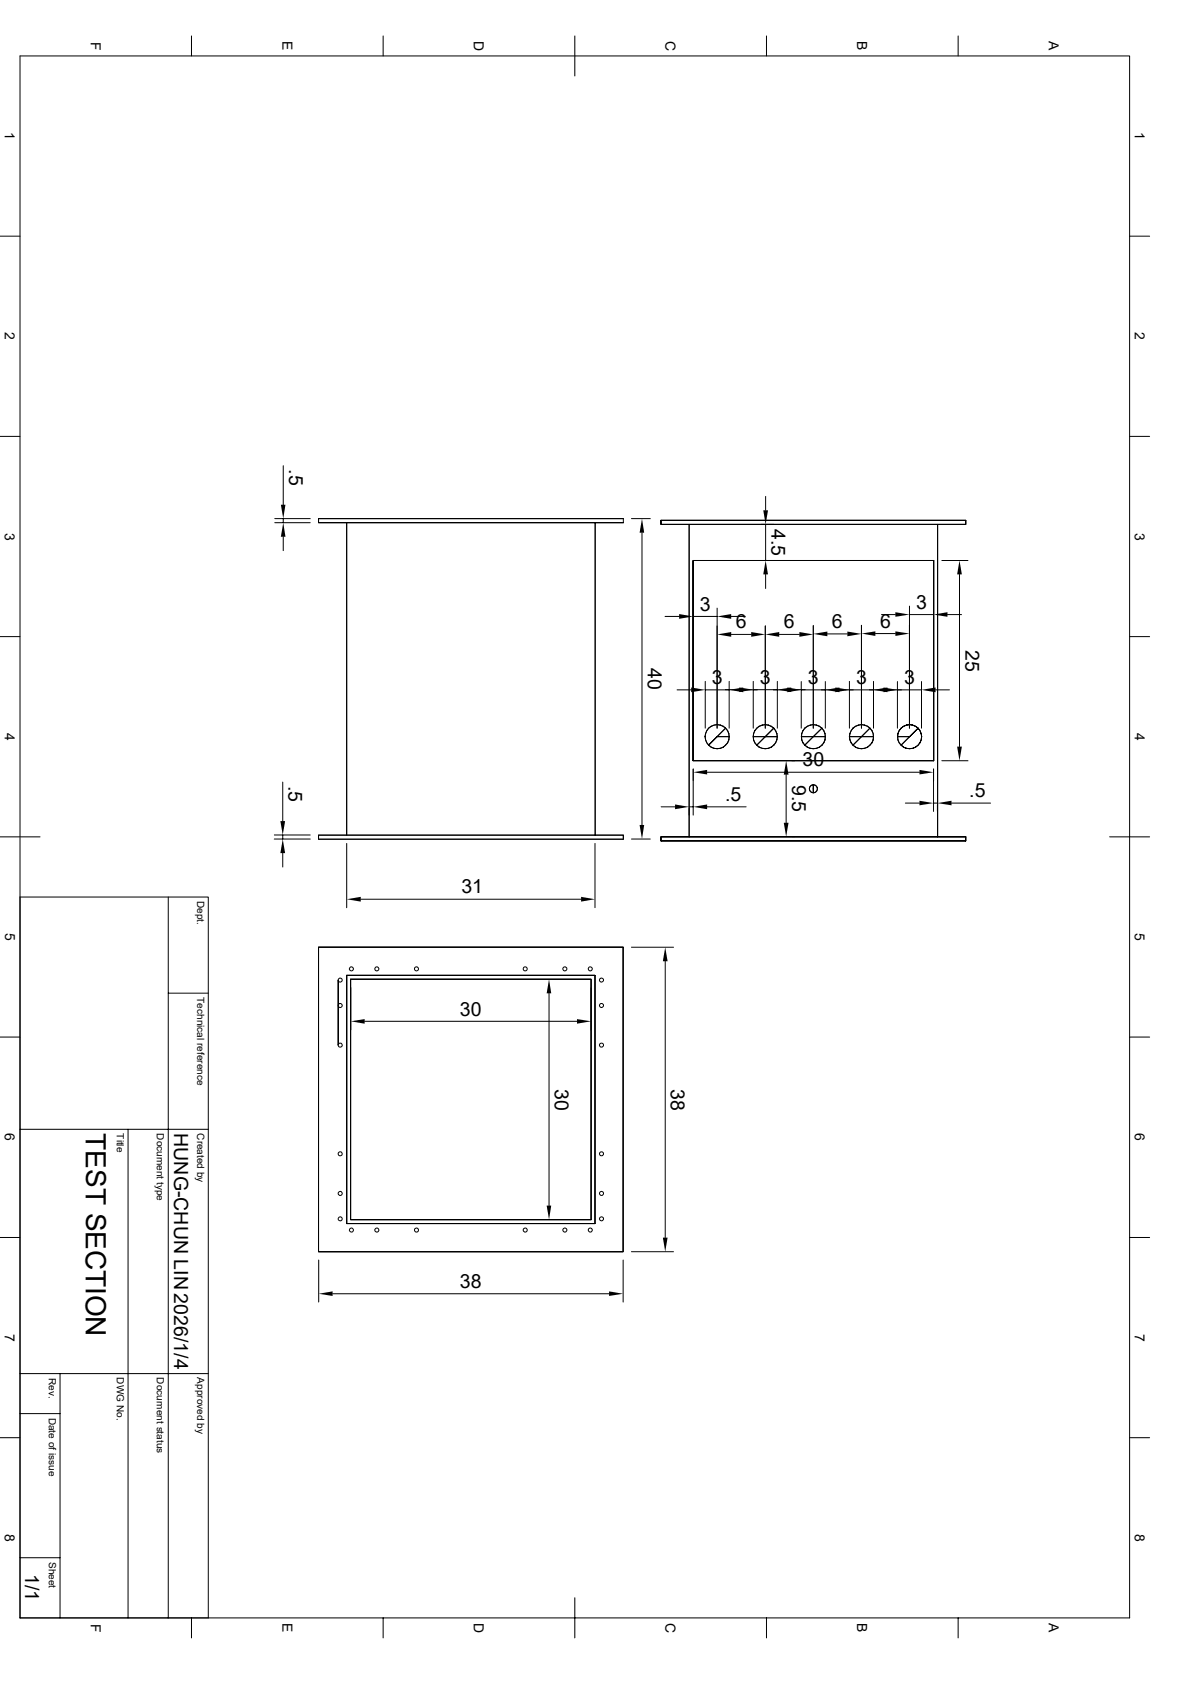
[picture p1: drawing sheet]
<svg xmlns="http://www.w3.org/2000/svg" width="297mm" height="420mm" viewBox="0 0 297 420" stroke-linecap="round" stroke-linejoin="round" font-family="sans-serif">
<g fill="none" stroke="#000" stroke-width=".25">
<path d="M5 14h276.9v390h-276.9zM47.8 9v5M95.6 9v5M143.5 9v10M191.3 9v5M239.1 9v5M0 59h5M281.9 59h5M0 109h5M70.7 116.3v9.7M281.9 109h5M68.6 129.5h8.8"/>
<path d="M68.6 130.5h8.8M70.7 129.5v1M70.7 134v3.5M79.5 129.5h76.1h-76.1v1h76.1h-76.1zM86.5 130.5v78M148.5 130.5v78M155.6 129.5v1zM157.6 129.5h4.7M160.2 133v73M165 129.9h76v1h-76v-1h76v1h-76zM172 130.9v78.1M190 140h3.2"/>
<path d="M191.1 124v3.4M191.1 130.9v9.1M233 140h-60v49.9h60M233 140v49.9M234 130.9v78.1M235.1 140h6.5M0 159h5M166 153.9h3.5M173 153.9h6M179 151.8v30M182.5 153.9h3.5M182.5 158.4h5"/>
<path d="M191 156.3v25.5M191.1 143.4v3.5M194.5 158.4h5M203 156.2v25.6M206.5 158.3h5M215 156.1v25.7M218.5 158.2h5M220 153.5h3.5M227 151.3v30.5M227 153.5h6M236.5 153.5h3.5M239.5 143.4v43"/>
<path d="M281.9 159h5M169 172.3h3.5M176 170.1v11.7M176 172.3h6M181 172.2h3.5M182 170.1v11.7M185.5 172.3h3.5M188 170.1v11.7M188 172.2h6M193 172.3h3.5M194 170.1v11.7M197.5 172.2h3.5"/>
<path d="M200 172.3h8.5M200 170.2v11.6M206 170.2v11.6M209.5 172.3h11M212 170.1v11.7M218 170.1v11.7M221.5 172.3h8.5M224 170.2v11.6M230 170.2v11.6M233.5 172.3h3.5M70.6 195.3v9.7M173 192v11.5"/>
<path d="M176 183.9a3.1 3.1 0 0 0 3.8 3M176 183.9l.4 1.6 .5 .6 2.1-2.2h3l-.1 .8M176.5 192.8h53M179.8 181.1a3 3 0 0 0-3.8 2.8M179.8 181.1l1.3 .7M180.5 186.6l-.7 .3M181.1 181.8l.5 .7 .4 1.4h-3zM181.1 181.8a2.97 2.97 0 0 1 .8 2.9M181.1 181.8l-4.2 4.3a2.97 2.97 0 0 0 2.9 .8M181.6 185.5l-1.1 1.1M181.9 184.7l-.3 .8M188 183.9h3l-2.1 2.2-.5-.6z"/>
<path d="M188.9 186.1l.6 .5M189.5 181.4a2.93 2.93 0 0 0-1.5 2.5h6M189.5 186.6l.7 .3h1.6M189.5 181.4a2.96 2.96 0 0 0-.6 4.7M190.2 181.1l.8-.2 .8 .2M190.2 181.1l-.7 .3M191.8 181.1l1.3 .7M193.1 181.8l.8 1.4M193.1 181.8l-2.1 2.1h3l-.1 .8M193.1 181.8l-4.2 4.3M193.1 186.1l-1.3 .8M193.9 184.7l-.8 1.4"/>
<path d="M193.9 183.2l.1 .7M194 183.9l-.1 .8M196.2 193.4v12M200 183.9h3l-2.1 2.2-.8-1.4zM200.9 186.1l1.3 .8M200.9 181.8a3.1 3.1 0 0 0 0 4.3M201.5 181.4l-.6 .4M202.2 186.9h1.6M203 196a1 1 0 0 1 1 1 1 1 0 0 1-1 1v-1M203 196a1 1 0 0 0-1 1 1 1 0 0 0 1 1v-1M203 196v1M203 183.9l2.1-2.1 .8 1.4 .1 .7z"/>
<path d="M203.8 181.1l-.8-.2-1.5 .5M203.8 181.1l.7 .3M204.5 181.4l.6 .4-2.1 2.1h-3l.1-.7 .8-1.4M204.5 181.4a3 3 0 0 1 1.4 3.3M205.1 186.1l-1.3 .8M205.9 184.7l.1-.8h-3l-2.1 2.2M205.9 184.7l-.8 1.4M212 183.9h3l-2.1 2.2-.5-.6zM212.9 186.1l.6 .5M212.9 181.8a2.96 2.96 0 0 0 0 4.3M213.5 186.6l.7 .3h1.6M215 183.9l2.1-2.1 .8 1.4 .1 .7z"/>
<path d="M215.8 181.1a3 3 0 0 0-2.9 .7M215.8 181.1l.7 .3M216.5 181.4l.6 .4-2.1 2.1h-3l.4-1.4 .5-.7M216.5 181.4a3 3 0 0 1 1.4 3.3M216.5 186.6l-.7 .3M217.6 185.5l-1.1 1.1M217.9 184.7l.1-.8h-3l-2.1 2.2M217.9 184.7l-.3 .8M224 183.9h3l-2.1 2.2-.5-.6zM224.1 183.2l-.1 .7h3l2.2-2.1a3 3 0 0 1 .4 3.7 3 3 0 0 1-3.4 1.4M224.1 183.2a2.86 2.86 0 0 0 .8 2.9M224.9 186.1l1.3 .8"/>
<path d="M226.2 181.1a3.1 3.1 0 0 1 3 .7l-4.3 4.3M226.2 181.1a3.1 3.1 0 0 0-2.1 2.1M226.2 181.1a3 3 0 0 1 3.8 2.9 3 3 0 0 1-3.8 2.9M233 192v10.6M235.1 189.9h6.5M0 209h10M68.5 209.5h8.9M68.5 208.5h8.9M70.6 208.5v1M70.6 213v3.5M79.5 208.5h76.1v1h-76.1zM79.5 208.5h76.1v1.1h-76.1z"/>
<path d="M86.5 210.6v16.1M148.5 210.6v16.1M157.6 209.5h4.7M165 209h76h-76v1h76v-1v1h-76zM165 201.5h3.5M172 201.5h1M176.5 201.5h9.7M197.6 208.9h.7M226 200.5h3.5M233 200.5h1M237.5 200.5h9.7M276.9 209h10"/>
<path d="M5 224h47v180M42 224v180M79.5 236.5h76v76h-76zM90 224.5h55M157.6 236.5h10.5M0 259h5M42 248h10M84.4 244.7v16.2zM86.5 243.5h62v62h-62zM87.5 244.5h60v60h-60zM87.5 246.6v10.5M91 255h53"/>
<path d="M137 248v53M147.5 246.6v10.5M166 240v69M281.9 259h5M5 282h47M32 282v122M0 309h5M79.5 314.6v10.5M155.5 314.6v10.5M157.6 312.5h10.5M281.9 309h5M83 323h69"/>
<path d="M0 359h5M5 353h10M5 343h47M15 343v61M281.9 359h5M5 389h10M143.5 398.9v10.1M47.8 404v5M95.6 404v5M191.3 404v5M239.1 404v5"/>
<circle cx="203" cy="197" r="1"/>
<circle cx="84.9" cy="251.1" r=".5"/>
<circle cx="84.9" cy="244.7" r=".5"/>
<circle cx="87.7" cy="241.9" r=".51"/>
<circle cx="94.1" cy="241.9" r=".5"/>
<circle cx="103.9" cy="241.9" r=".51"/>
<circle cx="131.1" cy="241.9" r=".51"/>
<circle cx="141" cy="241.9" r=".51"/>
<circle cx="147.3" cy="241.9" r=".5"/>
<circle cx="150.1" cy="251.1" r=".51"/>
<circle cx="150.1" cy="244.7" r=".51"/>
<circle cx="84.9" cy="261" r=".5"/>
<circle cx="150.1" cy="261" r=".51"/>
<circle cx="84.9" cy="288.1" r=".51"/>
<circle cx="84.9" cy="298" r=".5"/>
<circle cx="150.1" cy="298" r=".51"/>
<circle cx="150.1" cy="288.1" r=".5"/>
<circle cx="84.9" cy="304.3" r=".49"/>
<circle cx="87.7" cy="307.1" r=".5"/>
<circle cx="94.1" cy="307.1" r=".5"/>
<circle cx="104" cy="307.1" r=".5"/>
<circle cx="131.1" cy="307.1" r=".49"/>
<circle cx="141" cy="307.1" r=".49"/>
<circle cx="147.3" cy="307.1" r=".51"/>
<circle cx="150.1" cy="304.3" r=".5"/>
</g>
<g fill="#000">
<path d="M70.7 130.5l.5 3.5h-1.1zM70.1 126h1.1l-.5 3.5zM160.2 129.5l.6 3.5h-1.2zM190.5 127.4h1.2l-.6 3.5zM169.5 153.3l3.5 .6-3.5 .6zM179 158.4l3.5-.6v1.2zM179 153.9l3.5-.6v1.2zM187.5 157.8l3.5 .6-3.5 .6zM191.1 140l.6 3.4h-1.2zM191 158.4l3.5-.6v1.2zM199.5 157.8l3.5 .6-3.5 .6zM203 158.3l3.5-.6v1.2z"/>
<path d="M211.5 157.7l3.5 .6-3.5 .6zM215 158.2l3.5-.6v1.2zM223.5 152.9l3.5 .6-3.5 .5zM223.5 157.6l3.5 .6-3.5 .6zM233 153.5l3.5-.6v1.1zM239.5 140l.6 3.4h-1.2zM172.5 171.7l3.5 .6-3.5 .5zM184.5 171.7l3.5 .5-3.5 .6zM182 172.3l3.5-.6v1.1zM196.5 171.7l3.5 .6-3.5 .5zM194 172.2l3.5-.5v1.1zM208.5 171.7l3.5 .6-3.5 .5z"/>
<path d="M206 172.3l3.5-.6v1.1zM220.5 171.7l3.5 .6-3.5 .5zM218 172.3l3.5-.6v1.1zM230 172.3l3.5-.6v1.1zM173 192.8l3.5-.6v1.2zM196.2 189.9l.6 3.5h-1.2zM229.5 192.2l3.5 .6-3.5 .6zM229.5 199.9l3.5 .6-3.5 .6zM234 200.5l3.5-.6v1.2zM238.9 186.4h1.2l-.6 3.5zM70.6 209.5l.6 3.5h-1.2zM70 205h1.2l-.6 3.5z"/>
<path d="M159.6 206h1.2l-.6 3.5zM168.5 200.9l3.5 .6-3.5 .6zM173 201.5l3.5-.6v1.2zM195.6 205.4h1.2l-.6 3.5zM86.5 224.5l3.5-.6v1.2zM145 223.9l3.5 .6-3.5 .6zM87.5 255l3.5-.5v1.1zM137 244.5l.6 3.5h-1.2zM144 254.5l3.5 .5-3.5 .6zM166 236.5l.6 3.5h-1.2zM136.4 301h1.2l-.6 3.5zM165.4 309h1.2l-.6 3.5z"/>
<path d="M79.5 323l3.5-.5v1.1zM152 322.5l3.5 .5-3.5 .6z"/>
</g>
<text font-size="7" x="21.5" y="283" transform="rotate(90 21.5 283)">TEST SECTION</text>
<g font-size="4.9">
<text x="72.1" y="117.2" transform="rotate(90 72.1 117.2)">.5</text>
<text x="192.5" y="132.1" transform="rotate(90 192.5 132.1)">4.5</text>
<text x="174.7" y="152.5">3</text>
<text x="228.6" y="152">3</text>
<text x="183.6" y="156.9">6</text>
<text x="195.7" y="156.9">6</text>
<text x="207.6" y="156.8">6</text>
<text x="219.7" y="156.8">6</text>
<text x="161.7" y="166.9" transform="rotate(90 161.7 166.9)">40</text>
<text x="241" y="162.2" transform="rotate(90 241 162.2)">25</text>
<text x="177.6" y="170.8">3</text>
<text x="189.7" y="170.8">3</text>
<text x="201.6" y="170.8">3</text>
<text x="213.7" y="170.8">3</text>
<text x="225.6" y="170.8">3</text>
<text x="200.3" y="191.3">30</text>
<text x="72" y="196.2" transform="rotate(90 72 196.2)">.5</text>
<text x="197.7" y="196" transform="rotate(90 197.7 196)">9.5</text>
<text x="181" y="200">.5</text>
<text x="241.9" y="199">.5</text>
<text x="115.1" y="223.1">31</text>
<text x="114.8" y="253.6">30</text>
<text x="138.5" y="271.8" transform="rotate(90 138.5 271.8)">30</text>
<text x="167.5" y="271.8" transform="rotate(90 167.5 271.8)">38</text>
<text x="43.5" y="283" transform="rotate(90 43.5 283)">HUNG-CHUN LIN 2026/1/4</text>
<text x="114.8" y="321.6">38</text>
<text x="6.3" y="393.1" transform="rotate(90 6.3 393.1)">1/1</text>
</g>
<g font-size="3.5">
<text x="22.6" y="10.4" transform="rotate(90 22.6 10.4)">F</text>
<text x="70.5" y="10.3" transform="rotate(90 70.5 10.3)">E</text>
<text x="118.3" y="10.2" transform="rotate(90 118.3 10.2)">D</text>
<text x="166.1" y="10.2" transform="rotate(90 166.1 10.2)">C</text>
<text x="214" y="10.3" transform="rotate(90 214 10.3)">B</text>
<text x="261.8" y="10.3" transform="rotate(90 261.8 10.3)">A</text>
<text x="1.2" y="33" transform="rotate(90 1.2 33)">1</text>
<text x="283.2" y="33" transform="rotate(90 283.2 33)">1</text>
<text x="1.2" y="83" transform="rotate(90 1.2 83)">2</text>
<text x="283.2" y="83" transform="rotate(90 283.2 83)">2</text>
<text x="1.2" y="133" transform="rotate(90 1.2 133)">3</text>
<text x="283.2" y="133" transform="rotate(90 283.2 133)">3</text>
<text x="1.2" y="183" transform="rotate(90 1.2 183)">4</text>
<text x="283.2" y="183" transform="rotate(90 283.2 183)">4</text>
<text x="1.3" y="233" transform="rotate(90 1.3 233)">5</text>
<text x="283.3" y="233" transform="rotate(90 283.3 233)">5</text>
<text x="1.2" y="283" transform="rotate(90 1.2 283)">6</text>
<text x="283.2" y="283" transform="rotate(90 283.2 283)">6</text>
<text x="1.2" y="333" transform="rotate(90 1.2 333)">7</text>
<text x="283.2" y="333" transform="rotate(90 283.2 333)">7</text>
<text x="1.2" y="383" transform="rotate(90 1.2 383)">8</text>
<text x="283.2" y="383" transform="rotate(90 283.2 383)">8</text>
<text x="22.6" y="405.4" transform="rotate(90 22.6 405.4)">F</text>
<text x="70.5" y="405.3" transform="rotate(90 70.5 405.3)">E</text>
<text x="118.3" y="405.2" transform="rotate(90 118.3 405.2)">D</text>
<text x="166.1" y="405.2" transform="rotate(90 166.1 405.2)">C</text>
<text x="214" y="405.3" transform="rotate(90 214 405.3)">B</text>
<text x="261.8" y="405.3" transform="rotate(90 261.8 405.3)">A</text>
</g>
<g font-size="2.5">
<text x="49.2" y="225" transform="rotate(90 49.2 225)">Dept.</text>
<text x="49.2" y="249" transform="rotate(90 49.2 249)">Technical reference</text>
<text x="29.2" y="283" transform="rotate(90 29.2 283)">Title</text>
<text x="39.2" y="283" transform="rotate(90 39.2 283)">Document type</text>
<text x="49.2" y="283" transform="rotate(90 49.2 283)">Created by</text>
<text x="12.2" y="344" transform="rotate(90 12.2 344)">Rev.</text>
<text x="29.2" y="344" transform="rotate(90 29.2 344)">DWG No.</text>
<text x="39.2" y="344" transform="rotate(90 39.2 344)">Document status</text>
<text x="49.2" y="344" transform="rotate(90 49.2 344)">Approved by</text>
<text x="12.2" y="354" transform="rotate(90 12.2 354)">Date of issue</text>
<text x="12.2" y="390" transform="rotate(90 12.2 390)">Sheet</text>
</g>
</svg>
